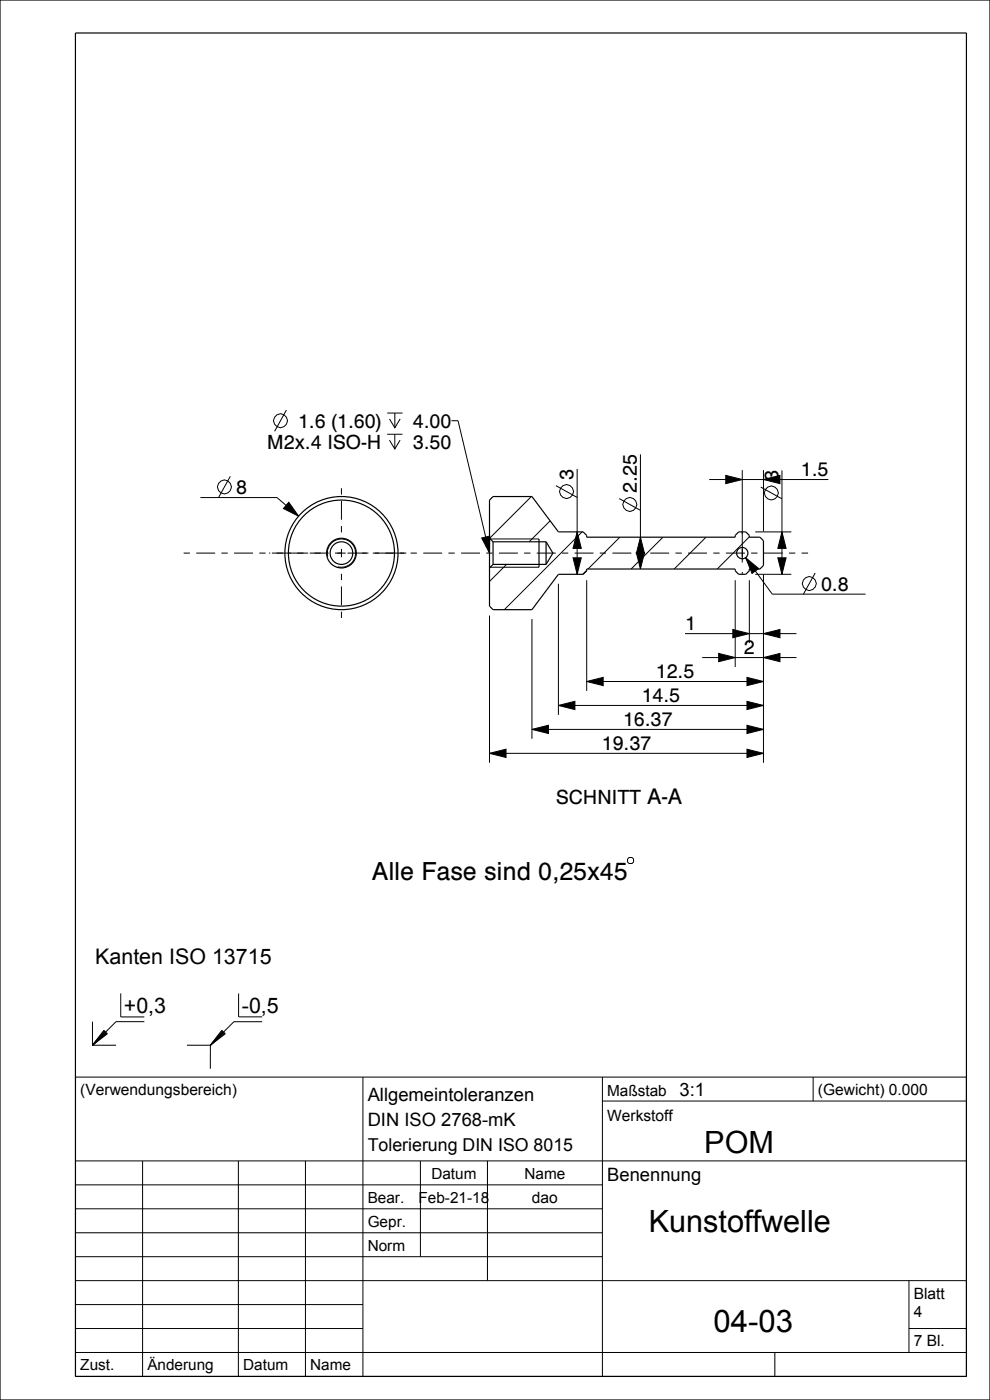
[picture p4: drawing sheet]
<svg xmlns="http://www.w3.org/2000/svg" width="210mm" height="297mm" viewBox="0 0 210 297" stroke-linecap="round" stroke-linejoin="round" font-family="sans-serif">
<g fill="none" stroke="#000" stroke-width=".21">
<path d="M60.8 87l-2.5 4.5M82.1 92.1h3.3M82.1 87.6h3.3M82.6 93.4l1.1 1.9 1.2-1.9M82.6 88.9l1.2 1.9 1.1-1.9M83.7 92.1v3.2M83.8 87.6v3.2M95.8 89.3h1.4l6.6 28M122.4 99.5v22.3M135.8 96.4v24.3M157.4 99.7v19.6M161.9 99.7v13"/>
<path d="M165.9 99.8v22M42.5 105.6h16.3l4.5 3.9M48.9 101.1l-2.5 4.5M61.3 106.6l2 2.9-3.2-1.6zM69.5 118.1a3 3 0 0 1 2.7-3.8 3 3 0 0 1 3.2 3.3 3 3 0 0 1-3.7 2.6M102.2 114.1l1.7-.4-.1 3.6zM103.8 114.3h10.5M107.4 119.7l-3.6 3.6M112.7 105.3l-8.8 8.9M116.7 110.5l-4.5 4.4M117.9 103l4.5 2.5M121.6 118.3h1.7l-.9 3.5z"/>
<path d="M122.4 112.8l.9 3.5h-1.7zM123.5 112.8l-16.5 16.5M131.3 105.8l4.5 2.5M131.5 114l-6.8 6.7M135 117.2h1.7l-.9 3.5zM135.8 114l.9 3.5h-1.7zM140.6 114l-6.7 6.7M149.8 114l-6.8 6.7M150.4 101.7h25.3M153.9 100.9l3.5 .8-3.5 .9zM158.2 118.3l2.7 2.3-1.4 1zM158.2 118.3l5.6 7.7h19.8"/>
<path d="M158.9 113.9l-6.8 6.8M160.2 112.8h7.7M161.4 103.3l4.5 2.5M161.9 101.7l3.5-.8v1.7zM165 118.3h1.7l-.8 3.5zM165.9 112.8l.8 3.5h-1.7zM103.8 120.3h10.5M103.8 130.6v31.2M112.8 131.3v25.4M118.4 123.8v27.9M124.4 121l-.8 .8M124.4 123.1v23.5"/>
<path d="M145.3 134.4h23.6M148.9 139.5h20M152.4 138.6l3.5 .9-3.5 .9zM155.4 133.5l3.5 .9-3.5 .9zM155.9 123.1v18.4M158.9 123.1v13.3M160.2 121.8h7.7M161.9 134.4l3.5-.9v1.8zM161.9 139.5l3.5-.9v1.8zM161.9 122v39.8M172.9 121.5l-2.5 4.5M103.8 159.8l3.5-.9v1.8z"/>
<path d="M103.8 159.8h58.1M112.8 154.7l3.5-.8v1.7zM112.8 154.7h49.1M118.4 149.7l3.5-.9v1.7zM118.4 149.7h43.5M124.4 144.6l3.5-.9v1.8zM124.4 144.6h37.5M158.4 158.9l3.5 .9-3.5 .9zM158.4 143.7l3.5 .9-3.5 .9zM158.4 148.8l3.5 .9-3.5 .8zM158.4 153.9l3.5 .8-3.5 .9zM133.4 181.9h.7l.3 .3v.7l-.3 .3h-.7l-.3-.3v-.7z"/>
<path d="M19.6 216.7v5M22 218.6l.8 .7-3.2 2.4zM22.2 218.7l-2.6 3M22.3 218.8l-2.7 2.9M22.4 218.9l-2.8 2.8M22.5 219l-2.9 2.7M22.6 219.1l-3 2.6M22.7 219.2l-3.1 2.5M25.6 210.7v5h5M30.6 216.7h-6l-2.2 2.2M47.1 218.6l.7 .7-3.2 2.4zM47.2 218.7l-2.6 3"/>
<path d="M47.3 218.8l-2.7 2.9M47.4 218.9l-2.8 2.8M47.5 219l-2.9 2.7M47.6 219.1l-3 2.6M47.7 219.2l-3.1 2.5M50.6 210.8v4.9h5M55.6 216.8h-6l-2.2 2.1M16 228.5h189v63.5h-189zM19.6 221.7h5M39.7 221.7h4.9M44.6 221.7v5M77 228.5v63.5"/>
<path d="M127.8 233.6h77.2M127.8 228.5v63.5M172.5 228.5v5.1M16 246.3h189M16 251.4h111.8M16 256.4h111.8M30.2 246.3v45.7M50.6 246.3v45.7M64.8 246.3v45.7M89.2 246.3v20.3M103.4 246.3v25.4M16 261.5h111.8"/>
<path d="M16 266.6h111.8M16 271.7h189M16 276.8h61M192.8 271.7v15.2M16 281.8h61M16 286.9h189M164.4 286.9v5.1M192.8 281.8h12.2"/>
<circle cx="59.5" cy="89.3" r="1.47"/>
<circle cx="47.6" cy="103.3" r="1.47"/>
<circle cx="120.2" cy="104.3" r="1.47"/>
<circle cx="133.6" cy="107" r="1.47"/>
<circle cx="163.6" cy="104.6" r="1.47"/>
<circle cx="171.6" cy="123.8" r="1.47"/>
</g>
<g fill="#000">
<path d="M61.3 106.6l2 2.9-3.2-1.6zM102.2 114.1l1.7-.4-.1 3.6zM122.4 112.8l.9 3.5h-1.7zM135.8 114l.9 3.5h-1.7zM153.9 100.9l3.5 .8-3.5 .9zM158.2 118.3l2.7 2.3-1.4 1zM161.9 101.7l3.5-.8v1.7zM165.9 112.8l.8 3.5h-1.7zM121.6 118.3h1.7l-.9 3.5zM135 117.2h1.7l-.9 3.5zM152.4 138.6l3.5 .9-3.5 .9zM155.4 133.5l3.5 .9-3.5 .9z"/>
<path d="M161.9 134.4l3.5-.9v1.8zM161.9 139.5l3.5-.9v1.8zM165 118.3h1.7l-.8 3.5zM103.8 159.8l3.5-.9v1.8zM112.8 154.7l3.5-.8v1.7zM118.4 149.7l3.5-.9v1.7zM124.4 144.6l3.5-.9v1.8zM158.4 158.9l3.5 .9-3.5 .9zM158.4 143.7l3.5 .9-3.5 .9zM158.4 148.8l3.5 .9-3.5 .8zM158.4 153.9l3.5 .8-3.5 .9z"/>
</g>
<g fill="none" stroke="#000" stroke-width=".25">
<path d="M0 0h210v297h-210zM16 7h189v285h-189zM103.8 106.1l.8-.8h8.2l5.6 7.5h5.3l.7 .8v.4h31.5v-.4l.8-.8h1.5l.7 .8v.4h2.3l.7 .7v5.3l-.7 .7h-2.3v.4l-.7 .7h-1.5l-.8-.7v-.4h-31.5v.4l-.7 .7h-5.3l-5.6 7.5h-8.2l-.8-.7zM103.8 114.2l.8 .7M104.6 119.7h11.2M104.6 114.9v4.8M104.6 114.9h11.2M104.6 119.7l-.8 .8M114.3 114.3v6M115.8 114.9v4.8M115.8 114.9l1.5 2.4-1.5 2.4"/>
<circle cx="72.4" cy="117.3" r="12"/>
<circle cx="72.4" cy="117.3" r="11.3"/>
<circle cx="72.4" cy="117.3" r="3.2"/>
<circle cx="72.4" cy="117.3" r="2.4"/>
<circle cx="157.4" cy="117.3" r="1.2"/>
</g>
<!-- layer: 02___PRT_ALL_AXES -->
<path d="M38.9 117.3h132.5M68 117.3h-10.9M72.4 112.9v-9.6M76.8 117.3h10.2M157.4 112.9v.4M72.4 121.7v9.9M157.4 121.7v-.4" fill="none" stroke="#000" stroke-width=".21" stroke-dasharray="1.3 1.3 4 1.3" stroke-linecap="butt"/>
<path d="M71.5 117.3h1.8M72.4 116.5v1.7M157.4 116.5v1.7" fill="none" stroke="#000" stroke-width=".21"/>
<text font-size="6.6" x="151.4" y="282.5">04-03</text>
<g font-size="6.5">
<text x="149.4" y="244.6">POM</text>
<text x="137.6" y="261.4">Kunstoffwelle</text>
</g>
<text font-size="5.3" x="78.9" y="186.7">Alle Fase sind 0,25x45</text>
<g font-size="4.5">
<text x="20.2" y="204.6">Kanten ISO 13715</text>
<text x="26.3" y="214.9">+0,3</text>
<text x="51.3" y="214.9">-0,5</text>
</g>
<g font-size="4.2">
<text x="56.7" y="95.3">M2x.4 ISO-H</text>
<text x="63.2" y="90.8">1.6 (1.60)</text>
<text x="87.6" y="95.3">3.50</text>
<text x="87.6" y="90.8">4.00</text>
<text x="121.7" y="101.8" transform="rotate(-90 121.7 101.8)">3</text>
<text x="169.9" y="101">1.5</text>
<text x="50.1" y="104.8">8</text>
<text x="135.1" y="104.5" transform="rotate(-90 135.1 104.5)">2.25</text>
<text x="165.1" y="102.1" transform="rotate(-90 165.1 102.1)">3</text>
<text x="174.2" y="125.3">0.8</text>
<text x="145.3" y="133.7">1</text>
<text x="139.1" y="143.8">12.5</text>
<text x="157.8" y="138.7">2</text>
<text x="136.1" y="148.9">14.5</text>
<text x="132.2" y="154">16.37</text>
<text x="127.7" y="159.1">19.37</text>
<text x="117.9" y="170.5">SCHNITT A-A</text>
</g>
<g font-size="3.9">
<text x="78" y="233.6">Allgemeintoleranzen</text>
<text x="144.2" y="232.5">3:1</text>
<text x="78" y="239">DIN ISO 2768-mK</text>
<text x="128.8" y="250.6">Benennung</text>
</g>
<text font-size="3.8" x="78" y="244.2">Tolerierung DIN ISO 8015</text>
<g font-size="3.3">
<text x="17" y="232.3">(Verwendungsbereich)</text>
<text x="128.8" y="232.5">Maßstab</text>
<text x="173.5" y="232.3">(Gewicht) 0.000</text>
<text x="128.8" y="237.8">Werkstoff</text>
<text x="91.5" y="250.1">Datum</text>
<text x="111.3" y="250.1">Name</text>
<text x="78" y="255.1">Bear.</text>
<text x="88.8" y="255.1">Feb-21-18</text>
<text x="112.8" y="255.2">dao</text>
<text x="78" y="260.2">Gepr.</text>
<text x="78" y="265.3">Norm</text>
<text x="193.8" y="275.5">Blatt</text>
<text x="193.8" y="279.3">4</text>
<text x="193.8" y="285.7">7 Bl.</text>
<text x="17" y="290.7">Zust.</text>
<text x="31.3" y="290.7">Änderung</text>
<text x="51.6" y="290.7">Datum</text>
<text x="65.8" y="290.7">Name</text>
</g>
</svg>
